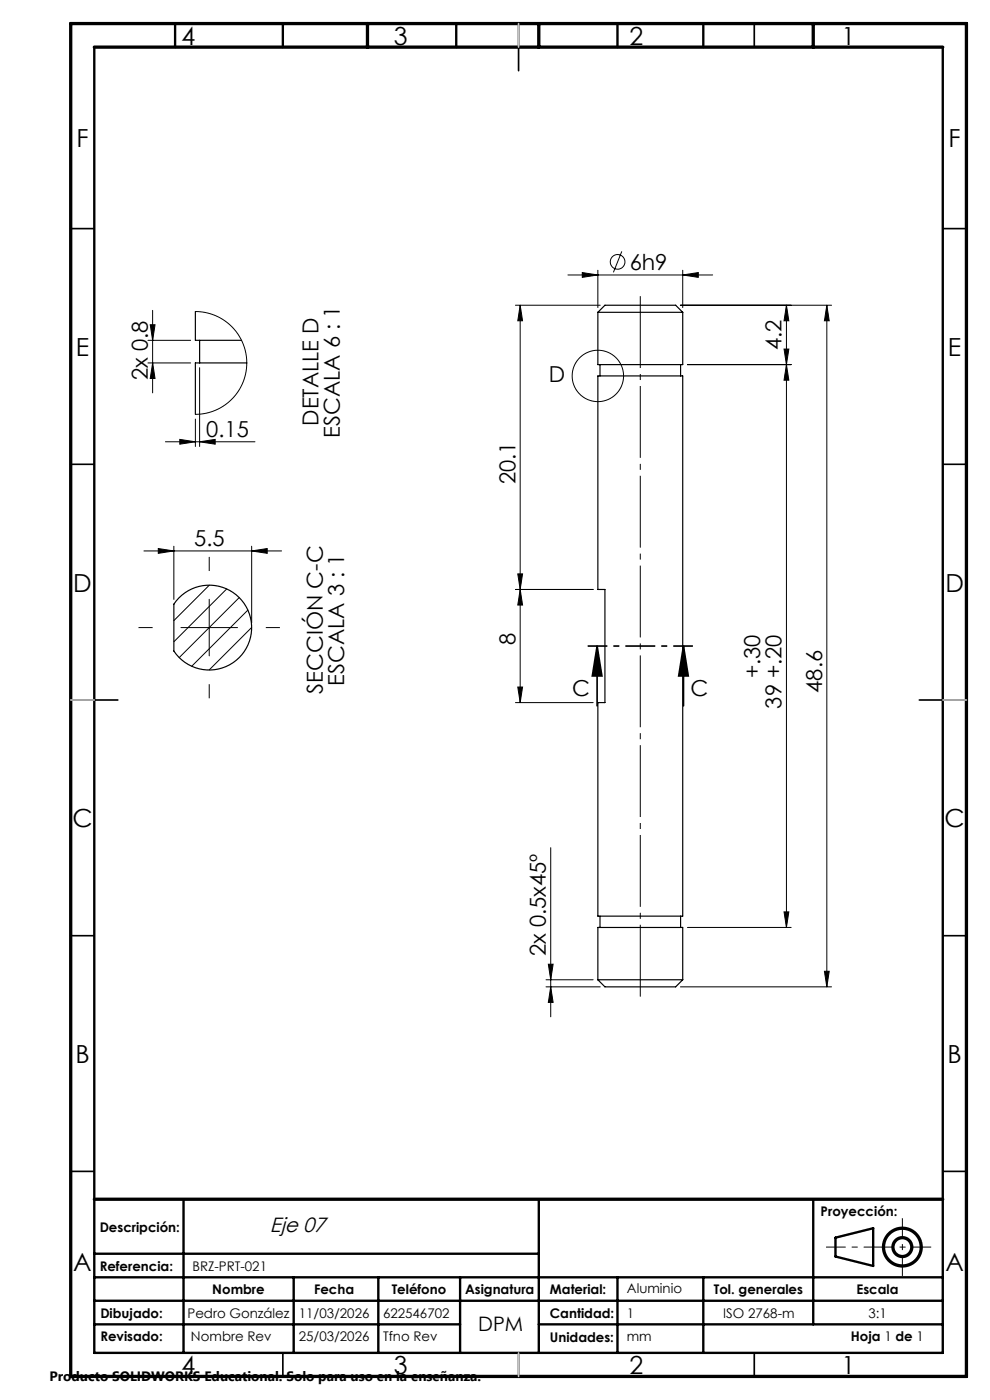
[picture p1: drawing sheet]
<svg xmlns="http://www.w3.org/2000/svg" width="210mm" height="297mm" viewBox="0 0 210 297" stroke-linecap="round" stroke-linejoin="round" font-family="sans-serif">
<g fill="none" stroke="#000" stroke-width=".25">
<path d="M41.4 66.1v6.1h9.8M42.3 72.2v4.8M52.3 77h-10.9v10.9M126.8 79.8h18v114.6h-18v-45.3h1.5v-24h-1.5zM126.8 66.3h18M126.8 66.3v11.1h18v-11.1M126.8 66.3l1.5-1.5h15l1.5 1.5M127.3 77.4v2.4M144.4 77.4v2.4M37.9 126.9a9 9 0 0 1 13.2 .3 9 9 0 0 1-1.2 13.1 9 9 0 0 1-13-2.2v-9.9zM127.3 194.4v2.4M144.4 194.4v2.4"/>
<path d="M126.8 207.9h18M126.8 207.9l1.5 1.5h15l1.5-1.5M126.8 207.9v-11.1h18v11.1"/>
</g>
<g fill="none" stroke="#000" stroke-width=".21">
<path d="M120.5 58.3h30.7M123.5 57.8l3.3 .5-3.3 .5zM126.8 57.3v8M131.9 53.3l-1.8 4.5M144.8 58.3l3.3-.5v1zM144.8 57.3v8M31.4 72.2h9M31.4 77h9M31.9 68.9h1l-.5 3.3zM32.4 77l.5 3.3h-1zM32.4 65.8v17.5M41.4 66.1l2.2 .2 2 .6 1.8 1 1.8 1.4 1.3 1.6 1 2 .6 2 .2 2.1-.2 2.2-.6 2-1 1.9-1.3 1.6-1.7 1.3-1.8 1-2.2 .7-2.1 .2"/>
<path d="M42.3 78v16.7M109.3 64.8h18M110.3 64.8l.5 3.3h-1zM110.3 64.8v84.3M144.3 64.8h32.1M145.8 77.4h22M166.3 74.1h1l-.5 3.3zM166.8 64.8l.5 3.3h-1zM166.8 77.4l.5 3.3h-1zM166.8 64.8v132M175.4 64.8l.5 3.3h-1zM175.4 64.8v144.6"/>
<path d="M35.1 93.7h19M38.1 93.2l3.3 .5-3.3 .5zM41.4 88.9v5.8M42.3 93.7l3.3-.5v1zM30.5 116.9h29.2M33.6 116.4l3.3 .5-3.3 .5zM36.9 115.9v11.3M53.4 116.9l3.3-.5v1zM53.4 115.9v16.2M38.4 133.1h12M44.4 127.1v12M44.4 124.1l-7.5 7.6"/>
<path d="M48.1 124.9l-11.2 11.2M50.7 126.8l-12.7 12.7M52.6 129.4l-11.9 11.9M53.4 133.1l-9 9M109.3 125.1h16.5M109.8 121.8h1l-.5 3.3zM110.3 125.1l.5 3.3h-1zM109.3 149.1h16.5M109.8 145.8h1l-.5 3.3zM116.8 179.8v35.9M145.8 196.8h22M166.3 193.5h1l-.5 3.3z"/>
<path d="M115.8 209.4h11.5M115.8 207.9h10M116.3 204.6h1l-.5 3.3zM116.8 209.4l.5 3.3h-1zM144.3 209.4h32.1M174.9 206.1h1l-.5 3.3z"/>
<circle cx="131" cy="55.6" r="1.56"/>
<circle cx="126.8" cy="79.8" r="5.5"/>
</g>
<g fill="none" stroke="#000" stroke-width=".35">
<path d="M60 5v5M110 5v10M160 5v5M15 48.5h5M200 48.5h5M15 98.5h5M200 98.5h5M126.7 137.1l1 6.3h-2.1zM126.7 137.1v12.7M145 137.1l1 6.3h-2zM145 137.1v12.7M15 148.5h10"/>
<path d="M195 148.5h10M15 198.5h5M200 198.5h5M15 248.5h5M200 248.5h5M60 287v5M110 287v5M160 287v5"/>
</g>
<g fill="none" stroke="#000" stroke-width=".7" stroke-linecap="butt">
<circle cx="191.4" cy="264.6" r="2"/>
<circle cx="191.4" cy="264.6" r="4"/>
</g>
<path d="M135.8 212.6v-150.9" fill="none" stroke="#000" stroke-width=".21" stroke-dasharray="15.2 1.3 1.3 1.3" stroke-dashoffset="-1.2" stroke-linecap="butt"/>
<path d="M32.4 133.1h-3M44.4 121.1v-3M56.4 133.1h3M44.4 145.1v3" fill="none" stroke="#000" stroke-width=".21" stroke-dasharray="15.2 1.3 1.3 1.3" stroke-linecap="butt"/>
<path d="M147 137.1h-22.3" fill="none" stroke="#000" stroke-width=".35" stroke-dasharray="6.3 1.3 1.3 1.3" stroke-dashoffset="2.2" stroke-linecap="butt"/>
<path d="M197.5 264.6h-22.3" fill="none" stroke="#000" stroke-width=".21" stroke-dasharray="6.3 1.3 1.3 1.3" stroke-dashoffset="2.2" stroke-linecap="butt"/>
<path d="M191.4 258.4v12.3" fill="none" stroke="#000" stroke-width=".21" stroke-dasharray="6.3 1.3 1.3 1.3" stroke-dashoffset="2.1" stroke-linecap="butt"/>
<g fill="none" stroke="#000" stroke-width=".5">
<path d="M20 10v277h180v-277M37.1 5v5M60 5v5M96.8 5v5M131 5v5M149.2 5v5M38.9 254.4v32.6M114.3 254.4v32.6M172.5 254.4v26.6M20 266h94.3M20 271h180M20 275.9h180"/>
<path d="M62.3 271v16M80.2 271v16M97.6 271v16M131 271v16M149.2 271v16M177.2 262.6l8-2v8l-8-2zM20 281h77.6M114.3 281h85.7"/>
</g>
<path d="M15 5h190v287h-190zM20 10h180M78 5v5M114.3 5v5M172.5 5v5M20 254.4h180" fill="none" stroke="#000" stroke-width=".7"/>
<path d="M110 5v5M15 148.5h5M200 148.5h5M110 287v5" fill="none" stroke="#c0c0c0" stroke-width=".35"/>
<g fill="#000">
<path d="M123.5 57.8l3.3 .5-3.3 .5zM144.8 58.3l3.3-.5v1z"/>
<path d="M175.4 64.8l.5 3.3h-1zM174.9 206.1h1l-.5 3.3zM166.8 64.8l.5 3.3h-1zM166.3 74.1h1l-.5 3.3zM166.8 77.4l.5 3.3h-1zM166.3 193.5h1l-.5 3.3zM110.3 125.1l.5 3.3h-1zM109.8 145.8h1l-.5 3.3zM116.3 204.6h1l-.5 3.3zM116.8 209.4l.5 3.3h-1zM31.9 68.9h1l-.5 3.3zM32.4 77l.5 3.3h-1z"/>
<path d="M42.3 93.7l3.3-.5v1zM38.1 93.2l3.3 .5-3.3 .5z"/>
<path d="M33.6 116.4l3.3 .5-3.3 .5zM53.4 116.9l3.3-.5v1z"/>
<path d="M109.8 121.8h1l-.5 3.3zM110.3 64.8l.5 3.3h-1z"/>
<path d="M145 137.1l1 6.3h-2zM126.7 137.1l1 6.3h-2.1z"/>
</g>
<g font-size="5.3">
<text x="38.5" y="9.5">4</text>
<text x="83.5" y="9.5">3</text>
<text x="133.5" y="9.5">2</text>
<text x="178.5" y="9.5">1</text>
<text x="16.2" y="31.2">F</text>
<text x="201.2" y="31.2">F</text>
<text x="16.1" y="75.5">E</text>
<text x="201.1" y="75.5">E</text>
<text x="15.5" y="125.5">D</text>
<text x="200.5" y="125.5">D</text>
<text x="15.4" y="175.5">C</text>
<text x="200.4" y="175.5">C</text>
<text x="16" y="225.5">B</text>
<text x="201" y="225.5">B</text>
<text x="15.5" y="269.7">A</text>
<text x="200.5" y="269.7">A</text>
<text x="38.5" y="291.5">4</text>
<text x="83.5" y="291.5">3</text>
<text x="133.5" y="291.5">2</text>
<text x="178.5" y="291.5">1</text>
</g>
<g font-size="4.7">
<text x="133.6" y="57.3">6h9</text>
<text x="165.8" y="74.2" transform="rotate(-90 165.8 74.2)">4.2</text>
<text x="31.4" y="80.7" transform="rotate(-90 31.4 80.7)">2x 0.8</text>
<text x="116.4" y="81">D</text>
<text x="43.7" y="92.7">0.15</text>
<text x="67.6" y="90.3" transform="rotate(-90 67.6 90.3)">DETALLE D</text>
<text x="72.1" y="92.9" transform="rotate(-90 72.1 92.9)">ESCALA 6 : 1</text>
<text x="109.3" y="102.7" transform="rotate(-90 109.3 102.7)">20.1</text>
<text x="41.2" y="115.9">5.5</text>
<text x="109.3" y="136.9" transform="rotate(-90 109.3 136.9)">8</text>
<text x="161.3" y="143.9" transform="rotate(-90 161.3 143.9)">+.30</text>
<text x="68.5" y="147.1" transform="rotate(-90 68.5 147.1)">SECCIÓN C-C</text>
<text x="73" y="145.5" transform="rotate(-90 73 145.5)">ESCALA 3 : 1</text>
<text x="121.4" y="147.7">C</text>
<text x="146.5" y="147.7">C</text>
<text x="174.4" y="147" transform="rotate(-90 174.4 147)">48.6</text>
<text x="165.8" y="150.3" transform="rotate(-90 165.8 150.3)">39 +.20</text>
<text x="115.8" y="202.8" transform="rotate(-90 115.8 202.8)">2x 0.5x45º</text>
</g>
<text font-size="4.4" x="57.3" y="261.3">Eje 07</text>
<text font-size="4.2" x="101.4" y="282.3">DPM</text>
<text font-size="2.9" x="10.5" y="292.9">Producto SOLIDWORKS Educational. Solo para uso en la enseñanza.</text>
<g font-size="2.8">
<text x="21.1" y="261.3">Descripción:</text>
<text x="174.1" y="258">Proyección:</text>
<text x="21.1" y="269.7">Referencia:</text>
<text x="40.8" y="269.7">BRZ-PRT-021</text>
<text x="45" y="274.5">Nombre</text>
<text x="66.6" y="274.5">Fecha</text>
<text x="83.1" y="274.5">Teléfono</text>
<text x="98.6" y="274.5">Asignatura</text>
<text x="116.7" y="274.5">Material:</text>
<text x="133" y="274.4">Aluminio</text>
<text x="151.4" y="274.5">Tol. generales</text>
<text x="181.7" y="274.5">Escala</text>
<text x="21.3" y="279.7">Dibujado:</text>
<text x="39.8" y="279.7">Pedro González</text>
<text x="63.4" y="279.7">11/03/2026</text>
<text x="81.3" y="279.7">622546702</text>
<text x="116.7" y="279.7">Cantidad:</text>
<text x="133" y="279.6">1</text>
<text x="153.4" y="279.7">ISO 2768-m</text>
<text x="184.2" y="279.7">3:1</text>
<text x="21.3" y="284.6">Revisado:</text>
<text x="40.5" y="284.6">Nombre Rev</text>
<text x="63.4" y="284.6">25/03/2026</text>
<text x="81.3" y="284.6">Tfno Rev</text>
<text x="116.7" y="284.6">Unidades:</text>
<text x="133" y="284.5">mm</text>
<text x="180.5" y="284.5">Hoja 1 de 1</text>
</g>
</svg>
